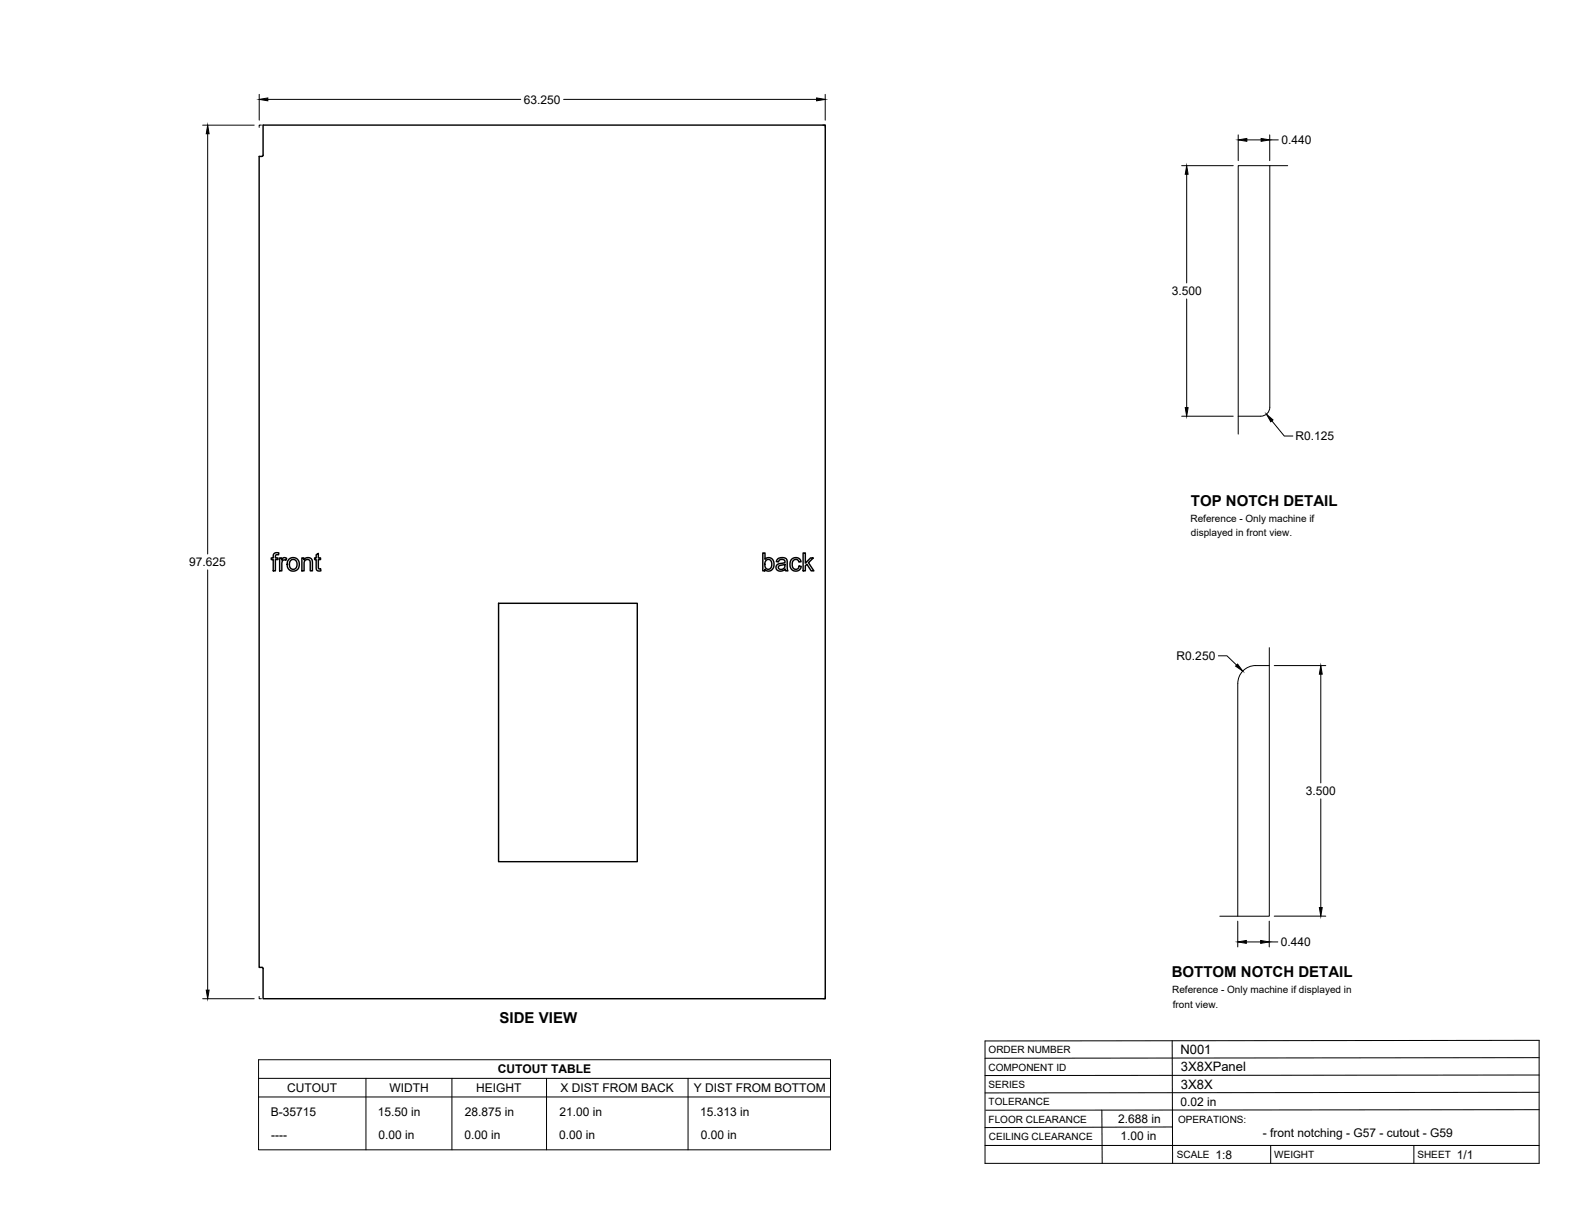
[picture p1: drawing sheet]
<svg xmlns="http://www.w3.org/2000/svg" width="559mm" height="432mm" viewBox="0 0 559 432" stroke-linecap="round" stroke-linejoin="round" font-family="sans-serif">
<!-- layer: Visible -->
<g fill="none" stroke="#000" stroke-width=".51">
<path d="M93 55.5l.3-.4v-10.7h199.5v310h-199.5v-10.8l-.1-.3-1.3-.1v-287.7h1M97.2 196.4l.8-.3 .9 .1-.1 .7a.72 .72 0 0 0-.8-.1 .72 .72 0 0 0-.3 .7v.5h.9v.5h-.9v4h-.8v-4h-.7v-.5h.7zM99.2 198h.7v.6a1.12 1.12 0 0 1 1.8-.5l-.3 .7a1.02 1.02 0 0 0-1.2 .1 1.02 1.02 0 0 0-.2 1.2v2.4h-.8zM102.5 198.5a2.3 2.3 0 0 1 3.7 1.6 2.3 2.3 0 0 1-3.5 2.1 2.84 2.84 0 0 1-.2-3.7zM103.1 198.9l.6-.4h.7l.9 .9v1.7l-.7 .8-1 .1-.7-.7-.2-1.2zM107.1 198h.7v.6a1.65 1.65 0 0 1 2-.7 1.65 1.65 0 0 1 1 1.8v2.8h-.7l-.2-3.6-.7-.4-.9 .3-.4 .9v2.8h-.8zM112.2 196.8l.7-.5v1.7h.8v.5h-.8l.1 3.2 .7 .1 .2 .7-.6 .1a1.04 1.04 0 0 1-1.1-1.4v-2.7h-.6v-.5h.6zM270.6 196.2h.8v2.3a1.98 1.98 0 0 1 2.5-.2 1.98 1.98 0 0 1 .7 2.4l-.3 .9a1.75 1.75 0 0 1-2.9 .4v.5h-.8zM271.9 198.7l.5-.2a1.82 1.82 0 0 1 1.5 1.4 1.82 1.82 0 0 1-.8 2l-1.2-.1a2.22 2.22 0 0 1-.5-2.2zM275.8 198.5l1.5-.7 1.2 .2 .5 .3 .5 4.2h-.8l-.1-.5a1.76 1.76 0 0 1-2 .7 1.76 1.76 0 0 1-1.3-1.6l.6-.8 1.8-.5a.68 .68 0 0 0 .8-.7 .68 .68 0 0 0-.9-.6 1.11 1.11 0 0 0-1.4 .9l-.8-.1zM280.9 198.4a1.96 1.96 0 0 1 3.3 .9l-.8 .1a1.26 1.26 0 0 0-1.6-.8 1.26 1.26 0 0 0-.7 1.6l.1 .9 .6 .8a1.16 1.16 0 0 0 1.7-1l.8 .1-.4 .9a2.07 2.07 0 0 1-2.4 .6 2.07 2.07 0 0 1-1.2-2.2zM284.9 196.2h.8v3.6l1.9-1.8h1l-1.8 1.6 2 2.9h-1l-1.5-2.3-.6 .5v1.8h-.8z"/>
<path d="M176.9 214.1h49.2v91.6h-49.2zM276.3 200.9l1.4-.5a.43 .43 0 0 1 .6-.1 .43 .43 0 0 1 .2 .5 1.19 1.19 0 0 1-1 1.2 1.19 1.19 0 0 1-1.3-.8z"/>
</g>
<!-- layer: Reference -->
<path d="M92.8 44.4h-.9v.8M292 44.4h.8v.8M450.5 58.8v85.7a3.2 3.2 0 0 1-3.2 3.2h-8M456.9 58.8h-17.6v95.2M450.3 236.2a12.8 12.8 0 0 0-7.7 .6 6.4 6.4 0 0 0-3.4 5.7l-.1 82.6M450.3 229.8v95.3h-17.5M91.9 353.5v.9h.9M292.8 353.5v.9h-.8" fill="none" stroke="#000" stroke-width=".35"/>
<!-- layer: Titleblock -->
<path d="M349.5 369.3l196.6-.2v43.7h-196.6zM415.9 369.3l.1 43.5M546.1 375.3l-196.6 .2M390.9 393.9l.2 18.9M416 399.9l-66.5 .2M546.1 393.7l-196.3 .2M546.1 387.6l-196.6 .2M546.1 381.4l-196.6 .2M349.5 406.4h196.6M450.8 406.4v6.4M501.6 406.4v6.4" fill="none" stroke="#000" stroke-width=".36"/>
<!-- layer: Custom Tables -->
<path d="M91.7 376h203v32h-203zM91.7 382.6h203M91.7 389.2h203M129.8 382.6v25.4M160.3 382.6v25.4M193.9 382.6v25.4M244.1 382.6v25.4" fill="none" stroke="#000" stroke-width=".35"/>
<!-- layer: FD_Dimensions -->
<g fill="none" stroke="#000" stroke-width=".35">
<path d="M92 33.5v9.1M95 35.3h89.8M200 35.3h89.7M292.8 33.5v9.1M71.9 44.4h18.3M73.7 47.5v149.1M419.2 58.8h18.3M439.3 47.9v9.1M442.4 49.6h5M450.5 47.9v9.1M450.5 49.6h3M421 61.8v38.6"/>
<path d="M421 106.1v38.5M419.2 147.7h18.3M451.3 149.3l4.4 5.4h3M73.7 202.2v149.1M432.3 232.7h3l3.4 3.3M452.1 236.2h18.3M468.6 239.2v38.6M468.6 283.4v38.6M439.1 326.8v9.2M442.2 334.2h5.1M450.3 326.8v9.2M450.3 334.2h3.1"/>
<path d="M452.1 325.1h18.3M71.9 354.4h18.3"/>
</g>
<g fill="#000" stroke="#000" stroke-width=".35">
<path d="M92 35.3l3-.5v1zM289.7 34.8l3.1 .5-3.1 .5zM73.7 44.4l.5 3.1h-1zM439.3 49.6l3.1-.5v1zM447.4 49.1l3.1 .5-3.1 .5zM421 58.8l.5 3h-1zM420.5 144.6h1l-.5 3.1zM449.3 147l2.4 2-.8 .6zM439.1 235.6l1.8 2.5-2.5-1.8zM468.6 236.2l.5 3h-1zM439.1 334.2l3.1-.5v1zM447.3 333.7l3 .5-3 .5z"/>
<path d="M468.1 322h1l-.5 3.1zM73.2 351.3h1l-.5 3.1z"/>
</g>
<g font-size="5.3">
<text x="422.6" y="179.5">TOP NOTCH DETAIL</text>
<text x="415.8" y="346.8">BOTTOM NOTCH DETAIL</text>
<text x="177.3" y="363.1">SIDE VIEW</text>
</g>
<g font-size="4.6">
<text x="418.8" y="373.8">N001</text>
<text x="419" y="380.1">3X8XPanel</text>
<text x="419" y="386.2">3X8X</text>
</g>
<g font-size="4.3">
<text x="185.9" y="36.7">63.250</text>
<text x="454.6" y="51.1">0.440</text>
<text x="415.7" y="104.7">3.500</text>
<text x="459.6" y="156.2">R0.125</text>
<text x="67.2" y="200.9">97.625</text>
<text x="417.5" y="234.2">R0.250</text>
<text x="463.3" y="282.1">3.500</text>
<text x="454.5" y="335.7">0.440</text>
<text x="176.6" y="380.8">CUTOUT TABLE</text>
<text x="101.9" y="387.4">CUTOUT</text>
<text x="138.2" y="387.4">WIDTH</text>
<text x="169" y="387.4">HEIGHT</text>
<text x="198.9" y="387.4">X DIST FROM BACK</text>
<text x="246.1" y="387.4">Y DIST FROM BOTTOM</text>
<text x="418.8" y="392.4">0.02 in</text>
<text x="96.1" y="396.1">B-35715</text>
<text x="134.1" y="396.1">15.50 in</text>
<text x="164.9" y="396.1">28.875 in</text>
<text x="198.5" y="396.1">21.00 in</text>
<text x="248.4" y="396.1">15.313 in</text>
<text x="396.7" y="398.3">2.688 in</text>
<text x="96.2" y="404">----</text>
<text x="134.3" y="404">0.00 in</text>
<text x="164.8" y="404">0.00 in</text>
<text x="198.4" y="404">0.00 in</text>
<text x="248.6" y="404">0.00 in</text>
<text x="397.5" y="404.3">1.00 in</text>
<text x="448.1" y="403.3">- front notching - G57 - cutout - G59</text>
<text x="431.3" y="411.1">1:8</text>
<text x="516.9" y="411.1">1/1</text>
</g>
<g font-size="3.5">
<text x="422.4" y="185">Reference - Only machine if</text>
<text x="422.6" y="190.2">displayed in front view.</text>
<text x="415.9" y="352.4">Reference - Only machine if displayed in</text>
<text x="416.1" y="357.5">front view.</text>
<text x="350.8" y="373.6">ORDER NUMBER</text>
<text x="350.8" y="379.9">COMPONENT ID</text>
<text x="350.8" y="386.1">SERIES</text>
<text x="350.8" y="392.2">TOLERANCE</text>
<text x="350.8" y="398.4">FLOOR CLEARANCE</text>
<text x="418" y="398.4">OPERATIONS:</text>
<text x="350.8" y="404.4">CEILING CLEARANCE</text>
<text x="417.5" y="410.9">SCALE</text>
<text x="452.1" y="410.9">WEIGHT</text>
<text x="502.9" y="410.9">SHEET</text>
</g>
</svg>
